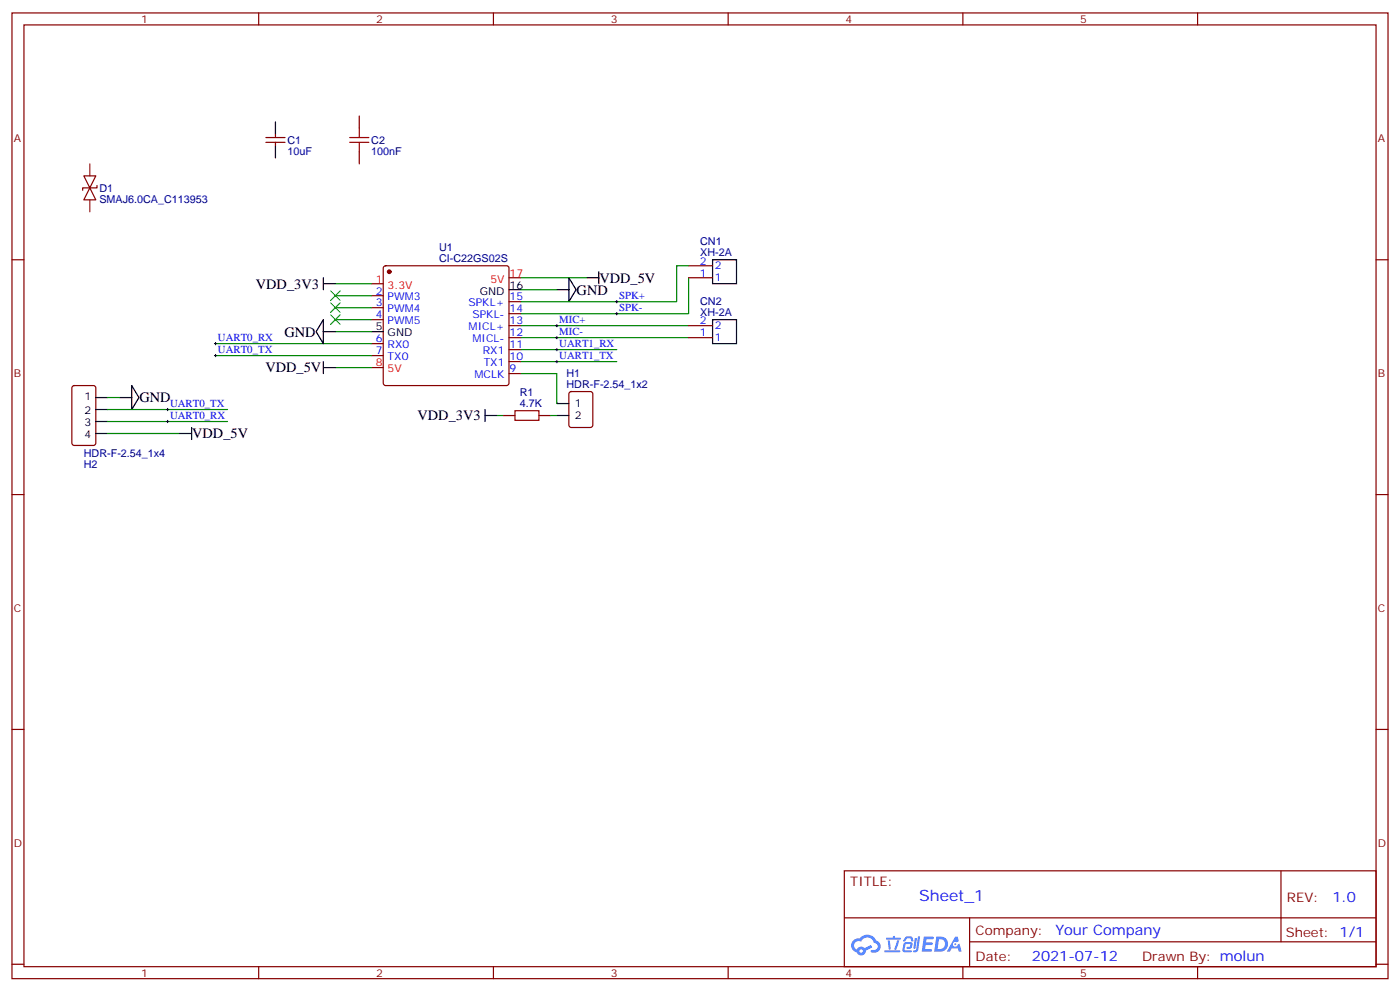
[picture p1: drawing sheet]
<svg xmlns="http://www.w3.org/2000/svg" width="412mm" height="292mm" viewBox="0 0 412 292" stroke-linecap="round" stroke-linejoin="round" font-family="sans-serif">
<g fill="none" stroke="#870000" stroke-width=".35">
<path d="M3.5 3.8h405.4v284.3h-405.4zM7.1 7.3h398.2v277.3h-398.2zM76.2 3.8v3.5M145.3 3.8v3.5M214.5 3.8v3.5M283.6 3.8v3.5M352.8 3.8v3.5M3.5 76.5h3.6M405.3 76.5h3.6M3.5 145.6h3.6M405.3 145.6h3.6M3.5 214.8h3.6"/>
<path d="M405.3 214.8h3.6M248.7 256.4h156.6v28.2h-156.6zM377.3 256.4v20.9M248.7 270.2h156.5M285.6 277.3h119.6M285.6 270.2v14.2M3.5 283.9h3.6M76.2 284.6v3.5M145.3 284.6v3.5M214.5 284.6v3.5M283.6 284.6v3.5M352.8 284.6v3.5"/>
<path d="M405.3 283.9h3.6"/>
</g>
<g fill="#5487ff">
<path d="M272.1 275.7h2.6l.3 .2-.1 .6h-2l-.1 1h1.6l.4 .4-.4 .4h-1.7l-.2 1.1 1.8 .1 .3 .3-.2 .4h-2.9z"/>
<path d="M281.4 275.8h.7l.4 1.3-.7 .3a.74 .74 0 0 0-1.1 .3 .74 .74 0 0 0 .5 1.1 .74 .74 0 0 0 .9-.7l.5-.3 .7 2.4h-.9l-.2-1h-1.9l-.5 1h-.9z"/>
<path d="M269.5 276.2h.6l-.4 2.9a.31 .31 0 0 1-.3 .3 .31 .31 0 0 1-.3-.3z"/>
<path d="M270.4 275.7h.6l-.5 4a.89 .89 0 0 1-.7 .7 .89 .89 0 0 1-.9-.3l1-.5z"/>
<path d="M266.8 275.9l.6-.2 1.2 .1 .5 1.3-.6 .1-.4-.9-1 .1a.95 .95 0 0 1-1 .8l-.1-.2z"/>
<path d="M266.4 277.6l1.8-.2a1.04 1.04 0 0 1 .6 1.1 1.04 1.04 0 0 1-.8 .9h-.7a.29 .29 0 0 1-.3-.4 .29 .29 0 0 1 .3-.2h.7l.2-.8h-1.4l-.4 1.8h1.9a.29 .29 0 0 1 .3 .3 .29 .29 0 0 1-.3 .3h-2l-.4-.3 .2-2.1z"/>
<path d="M260.5 279.8h4.4a.3 .3 0 0 1 .3 .3 .3 .3 0 0 1-.3 .3h-4.3z"/>
<path d="M264.3 276.9h.6l-.5 1.6a1.02 1.02 0 0 1-.7 1.2l-.2-.3z"/>
<path d="M261.5 276.9h.6l.3 2.4-.3 .3-.3-.2z"/>
<path d="M261.1 276.1h1.9l.2-.5h.5l-.1 .5h1.5a.29 .29 0 0 1 .3 .3 .29 .29 0 0 1-.3 .3h-3.9z"/>
<path d="M275.8 275.7l-.6 4.5h1.4a2.27 2.27 0 0 0 2.7-2.3 2.27 2.27 0 0 0-2.7-2.2zM276.6 276.5a1.5 1.5 0 0 1 1.8 1.6 1.5 1.5 0 0 1-1.9 1.3h-.3z"/>
<path d="M251.4 276.9a2.09 2.09 0 0 0 1 3.5 1.37 1.37 0 0 0 1.5 .9 1.37 1.37 0 0 0 1.1-1.4l2-1-.5-.7-1.8 1a1.4 1.4 0 0 0-2.3 .4 1.32 1.32 0 0 1-.6-1.9 1.32 1.32 0 0 1 1.9-.4 2.02 2.02 0 0 1 2-1.3 2.02 2.02 0 0 1 1.8 1.6 1.09 1.09 0 0 1 1.1 1.4 1.09 1.09 0 0 1-1.6 .7 .41 .41 0 0 0-.5 .3 .41 .41 0 0 0 .4 .5 1.89 1.89 0 0 0 2.4-1.2 1.89 1.89 0 0 0-1.2-2.4 2.98 2.98 0 0 0-5-.6l-1 .1zM253.2 280a.52 .52 0 0 1 1 0 .52 .52 0 0 1-1 0z"/>
<circle cx="281.4" cy="278" r=".28"/>
</g>
<g fill="none" stroke="#870000" stroke-width=".35">
<path d="M81.1 39.4v1.1M105.8 34.1v3.6M24.7 51.8h3.5l-1.7 3.5zM26.5 55.3l1.7 3.5h-3.5zM28.6 54.6v.7h-4.3v.7M78.3 41.9h5.7M78.3 40.5h5.7M81.1 41.9v1.1M105.8 44.7v3.6M113.1 78.5l.5-.3h35.6l.5 .3 .2 .5v33.8l-.2 .5-.5 .2h-35.6l-.5-.2-.2-.5v-33.8zM202.8 78.2h7.1M109.4 83.5h3.5"/>
<path d="M109.4 87.1h3.5M109.4 90.6h3.5M109.4 94.1h3.5M149.9 99.4h3.6M149.9 95.9h3.6M149.9 92.4h3.6M149.9 88.8h3.6M149.9 81.8h3.6M202.8 99.4h7.1M202.8 95.9h7.1M202.8 81.8h7.1M21.4 113.7l.5-.2h5.6l.7 .5v16.5l-.4 .6-5.9 .1-.7-.5v-16.5z"/>
<path d="M109.4 101.2h3.5M109.4 104.7h3.5M109.4 108.2h3.5M149.9 110h3.6M149.9 106.5h3.6M149.9 102.9h3.6M167.8 115.5l.5-.2h5.6l.7 .4v9.5l-.4 .6-5.9 .1-.7-.5v-9.4zM148.2 122.3h3.5M158.7 122.3h3.6"/>
</g>
<circle cx="114.7" cy="80" r=".53" fill="#870000" stroke="#870000" stroke-width=".35"/>
<g fill="none" stroke="#000" stroke-width=".35">
<path d="M81.1 35.9v3.5M81.1 43v3.5M209.9 76.5h7.1v7h-7.1zM95.2 94.1v7.1l-2.1-3.6zM95.2 97.6h3.6M95.2 81.8v3.5M95.2 83.5h3.6M109.4 97.6h3.5M149.9 85.3h3.6M164 85.3h3.6M167.6 81.8l2.1 3.5-2.1 3.5zM172.9 81.8h3.5"/>
<path d="M176.4 80v3.5M209.9 94.1h7.1v7.1h-7.1zM28.2 117.1h3.5M35.3 117.1h3.5M38.8 113.5l2.1 3.6-2.1 3.5zM95.2 108.2h3.6M95.2 106.5v3.5M164 118.8h3.6M28.2 120.6h3.5M28.2 124.1h3.5M28.2 127.6h3.5M52.9 127.6h3.5"/>
<path d="M56.4 125.9v3.5M142.9 122.3h3.5M142.9 120.6v3.5M164 122.3h3.6"/>
</g>
<g fill="none" stroke="#008700" stroke-width=".35">
<path d="M202.8 78.2h-3.5v10.6h-45.8M98.8 83.5h10.6M98.8 87.1h10.6M98.8 90.6h10.6M98.8 94.1h10.6M98.8 97.6h10.6M153.5 81.8h19.4M153.5 85.3h10.5M153.5 95.9h49.3M153.5 99.4h49.3M202.8 81.8v10.6h-49.3M31.7 117.1h3.6"/>
<path d="M63.5 101.2h45.9M63.5 104.7h45.9M98.8 108.2h10.6M153.5 110h10.5v8.8M153.5 102.9h28.2M153.5 106.5h28.2M31.7 120.6h35.3M31.7 124.1h35.3M31.7 127.6h21.2M146.4 122.3h1.8M162.3 122.3h1.7"/>
</g>
<path d="M97.4 85.7l2.8 2.8M97.4 89.2l2.8 2.8M97.4 92.7l2.8 2.8M100.2 85.7l-2.8 2.8M100.2 89.2l-2.8 2.8M100.2 92.7l-2.8 2.8" fill="none" stroke="#3c3" stroke-width=".35"/>
<g fill="none" stroke="#000" stroke-width=".29">
<path d="M163.7 95.9h.7M163.7 99.4h.7M164 95.5v.7M164 99.1v.7M181.3 92.4h.7M181.3 88.8h.7M181.7 88.5v.7M181.7 92v.7M63.1 101.2h.8M63.1 104.7h.8M63.5 100.8v.7M63.5 104.4v.7"/>
<path d="M163.7 102.9h.7M163.7 106.5h.7M164 102.6v.7M164 106.1v.7M49 124.1h.7M49 120.6h.7M49.4 120.2v.7M49.4 123.8v.7"/>
</g>
<path d="M105.8 37.7v2.8M103 41.9h5.7M103 40.5h5.7M105.8 41.9v2.8M151.7 120.9h7v2.9h-7z" fill="none" stroke="#a10000" stroke-width=".35"/>
<path d="M26.5 48.3v3.5M26.5 58.8v3.6" fill="none" stroke="#8c2424" stroke-width=".35"/>
<text font-size="4.6" fill="#00f" x="270.8" y="265.4">Sheet_1</text>
<g font-size="4.2">
<text x="176.6" y="83.2">VDD_5V</text>
<text x="75.4" y="85">VDD_3V3</text>
<text x="169.9" y="86.8">GND</text>
<text x="83.8" y="99.1">GND</text>
<text x="78.2" y="109.7">VDD_5V</text>
<text x="41.1" y="118.5">GND</text>
<text x="123" y="123.8">VDD_3V3</text>
<text x="56.6" y="129.1">VDD_5V</text>
</g>
<g font-size="4.2" fill="#00f">
<text x="392.5" y="265.7">1.0</text>
<text x="310.9" y="275.2">Your Company</text>
<text x="304" y="283">2021-07-12</text>
</g>
<g font-size="3.9" fill="#800">
<text x="250.5" y="261">TITLE:</text>
<text x="379.1" y="265.7">REV:</text>
<text x="287.4" y="275.2">Company:</text>
<text x="378.7" y="275.8">Sheet: 1/1</text>
<text x="287.4" y="282.9">Date:</text>
<text x="336.4" y="282.9">Drawn By: molun</text>
</g>
<g font-size="3.2" fill="#800">
<text x="41.6" y="6.8">1</text>
<text x="110.8" y="6.8">2</text>
<text x="179.9" y="6.8">3</text>
<text x="249.1" y="6.8">4</text>
<text x="318.2" y="6.8">5</text>
<text x="4.1" y="41.9">A</text>
<text x="405.9" y="41.9">A</text>
<text x="4.1" y="111.1">B</text>
<text x="405.9" y="111.1">B</text>
<text x="4.1" y="180.2">C</text>
<text x="405.9" y="180.2">C</text>
<text x="4.1" y="249.3">D</text>
<text x="405.9" y="249.3">D</text>
<text x="41.6" y="287.6">1</text>
<text x="110.8" y="287.6">2</text>
<text x="179.9" y="287.6">3</text>
<text x="249.1" y="287.6">4</text>
<text x="318.2" y="287.6">5</text>
</g>
<g font-size="3.2" fill="#000080">
<text x="84.7" y="45.5">10uF</text>
<text x="84.7" y="42.4">C1</text>
<text x="109.4" y="45.5">100nF</text>
<text x="109.4" y="42.4">C2</text>
<text x="29.3" y="59.6">SMAJ6.0CA_C113953</text>
<text x="29.3" y="56.5">D1</text>
<text x="129.4" y="77.1">CI-C22GS02S</text>
<text x="129.4" y="73.9">U1</text>
<text x="206.3" y="75.4">XH-2A</text>
<text x="206.3" y="72.2">CN1</text>
<text x="206.3" y="89.8">CN2</text>
<text x="206.3" y="93.1">XH-2A</text>
<text x="166.9" y="111">H1</text>
<text x="153.1" y="119.9">4.7K</text>
<text x="153.1" y="116.7">R1</text>
<text x="166.9" y="114.2">HDR-F-2.54_1x2</text>
<text x="24.7" y="134.7">HDR-F-2.54_1x4</text>
<text x="24.7" y="137.9">H2</text>
</g>
<g font-size="3.2" fill="#00f">
<text x="206.1" y="77.9">2</text>
<text x="206.1" y="81.4">1</text>
<text x="210.6" y="82.8">1</text>
<text x="210.6" y="79.3">2</text>
<text x="110.7" y="86.7">2</text>
<text x="114.2" y="88.5">PWM3</text>
<text x="150.1" y="88.5">15</text>
<text x="182.4" y="87.9">SPK+</text>
<text x="110.7" y="90.2">3</text>
<text x="110.7" y="93.8">4</text>
<text x="114.2" y="92">PWM4</text>
<text x="114.2" y="95.5">PWM5</text>
<text x="138" y="90.2">SPKL+</text>
<text x="139.1" y="93.8">SPKL-</text>
<text x="150.1" y="95.5">13</text>
<text x="150.1" y="92">14</text>
<text x="164.7" y="95">MIC+</text>
<text x="182.4" y="91.5">SPK-</text>
<text x="206.1" y="95.5">2</text>
<text x="64.2" y="100.3">UART0_RX</text>
<text x="110.7" y="100.8">6</text>
<text x="138" y="97.3">MICL+</text>
<text x="139.2" y="100.8">MICL-</text>
<text x="150.1" y="99.1">12</text>
<text x="164.7" y="98.5">MIC-</text>
<text x="206.1" y="99.1">1</text>
<text x="210.6" y="100.5">1</text>
<text x="210.6" y="96.9">2</text>
<text x="64.2" y="103.8">UART0_TX</text>
<text x="110.7" y="104.4">7</text>
<text x="114.2" y="102.6">RX0</text>
<text x="114.2" y="106.1">TX0</text>
<text x="142.2" y="104.4">RX1</text>
<text x="142.5" y="107.9">TX1</text>
<text x="150.1" y="106.1">10</text>
<text x="150.1" y="102.6">11</text>
<text x="164.7" y="102.1">UART1_RX</text>
<text x="164.7" y="105.6">UART1_TX</text>
<text x="139.8" y="111.4">MCLK</text>
<text x="150.1" y="109.6">9</text>
<text x="50.1" y="119.7">UART0_TX</text>
<text x="50.1" y="123.2">UART0_RX</text>
</g>
<g font-size="3.2" fill="#f00">
<text x="110.7" y="83.2">1</text>
<text x="144.4" y="83.2">5V</text>
<text x="150.1" y="81.4">17</text>
<text x="114.2" y="84.9">3.3V</text>
<text x="110.7" y="107.9">8</text>
<text x="114.2" y="109.6">5V</text>
</g>
<g font-size="3.2">
<text x="141.3" y="86.7">GND</text>
<text x="150.1" y="84.9">16</text>
<text x="110.7" y="97.3">5</text>
<text x="114.2" y="99.1">GND</text>
<text x="24.9" y="117.8">1</text>
<text x="169.3" y="119.9">1</text>
<text x="24.9" y="122">2</text>
<text x="24.9" y="125.5">3</text>
<text x="169.3" y="123.4">2</text>
<text x="24.9" y="129">4</text>
</g>
</svg>
